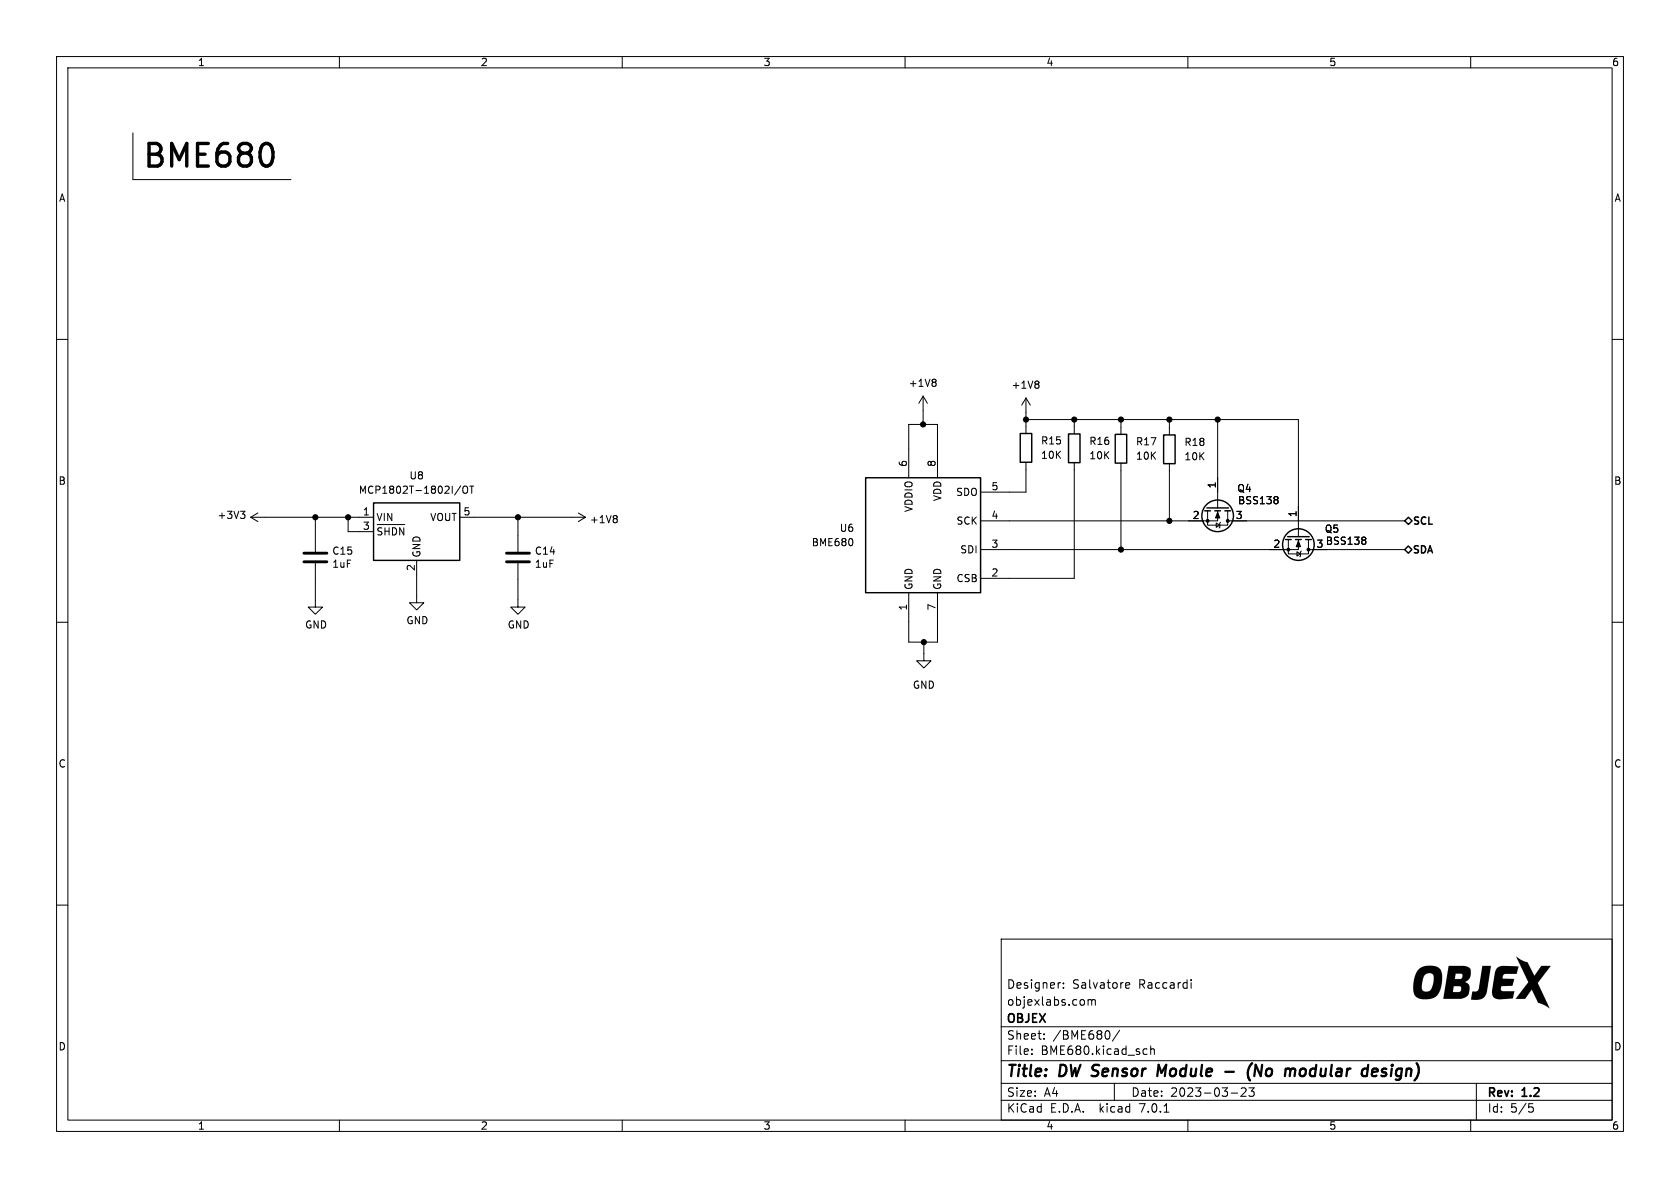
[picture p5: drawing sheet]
(kicad_sch (version 20230121) (generator eeschema)

 (paper "A4")

 (title_block
  (title "DW Sensor Module - (No modular design)")
  (date "2023-03-23")
  (rev "1.2")
  (company "OBJEX")
  (comment 1 "objexlabs.com")
  (comment 2 "Designer: Salvatore Raccardi"))

 (lib_symbols
  (symbol "Device:C" (pin_numbers hide) (pin_names (offset 0.254)) (in_bom yes) (on_board yes)
   (property "Reference" "C" (at 0.635 2.54 0) (effects (font (size 1.27 1.27)) (justify left)))
   (property "Value" "C" (at 0.635 -2.54 0) (effects (font (size 1.27 1.27)) (justify left)))
   (property "Footprint" "" (at 0.9652 -3.81 0) (effects (font (size 1.27 1.27)) hide))
   (property "Datasheet" "~" (at 0 0 0) (effects (font (size 1.27 1.27)) hide))
   (symbol "C_0_1"
    (polyline (pts (xy -2.032 -0.762) (xy 2.032 -0.762)) (stroke (width 0.508) (type default)) (fill (type none)))
    (polyline (pts (xy -2.032 0.762) (xy 2.032 0.762)) (stroke (width 0.508) (type default)) (fill (type none))))
   (symbol "C_1_1"
    (pin passive line (at 0 3.81 270) (length 2.794) (name "~" (effects (font (size 1.27 1.27)))) (number "1" (effects (font (size 1.27 1.27)))))
    (pin passive line (at 0 -3.81 90) (length 2.794) (name "~" (effects (font (size 1.27 1.27)))) (number "2" (effects (font (size 1.27 1.27)))))))
  (symbol "Device:R" (pin_numbers hide) (pin_names (offset 0)) (in_bom yes) (on_board yes)
   (property "Reference" "R" (at 2.032 0 90) (effects (font (size 1.27 1.27))))
   (property "Value" "R" (at 0 0 90) (effects (font (size 1.27 1.27))))
   (property "Footprint" "" (at -1.778 0 90) (effects (font (size 1.27 1.27)) hide))
   (property "Datasheet" "~" (at 0 0 0) (effects (font (size 1.27 1.27)) hide))
   (symbol "R_0_1"
    (rectangle (start -1.016 -2.54) (end 1.016 2.54) (stroke (width 0.254) (type default)) (fill (type none))))
   (symbol "R_1_1"
    (pin passive line (at 0 3.81 270) (length 1.27) (name "~" (effects (font (size 1.27 1.27)))) (number "1" (effects (font (size 1.27 1.27)))))
    (pin passive line (at 0 -3.81 90) (length 1.27) (name "~" (effects (font (size 1.27 1.27)))) (number "2" (effects (font (size 1.27 1.27)))))))
  (symbol "Regulator_Linear:MCP1802x-xx02xOT" (in_bom yes) (on_board yes)
   (property "Reference" "U" (at -6.35 6.35 0) (effects (font (size 1.27 1.27)) (justify left)))
   (property "Value" "MCP1802x-xx02xOT" (at 0 6.35 0) (effects (font (size 1.27 1.27)) (justify left)))
   (property "Footprint" "Package_TO_SOT_SMD:SOT-23-5" (at -6.35 8.89 0) (effects (font (size 1.27 1.27) italic) (justify left) hide))
   (property "Datasheet" "http://ww1.microchip.com/downloads/en/DeviceDoc/22053C.pdf" (at 0 -2.54 0) (effects (font (size 1.27 1.27)) hide))
   (symbol "MCP1802x-xx02xOT_0_1"
    (rectangle (start -7.62 5.08) (end 7.62 -5.08) (stroke (width 0.254) (type default)) (fill (type background))))
   (symbol "MCP1802x-xx02xOT_1_1"
    (pin power_in line (at -10.16 2.54 0) (length 2.54) (name "VIN" (effects (font (size 1.27 1.27)))) (number "1" (effects (font (size 1.27 1.27)))))
    (pin power_in line (at 0 -7.62 90) (length 2.54) (name "GND" (effects (font (size 1.27 1.27)))) (number "2" (effects (font (size 1.27 1.27)))))
    (pin input line (at -10.16 0 0) (length 2.54) (name "~{SHDN}" (effects (font (size 1.27 1.27)))) (number "3" (effects (font (size 1.27 1.27)))))
    (pin no_connect line (at 7.62 0 180) (length 2.54) hide (name "NC" (effects (font (size 1.27 1.27)))) (number "4" (effects (font (size 1.27 1.27)))))
    (pin power_out line (at 10.16 2.54 180) (length 2.54) (name "VOUT" (effects (font (size 1.27 1.27)))) (number "5" (effects (font (size 1.27 1.27)))))))
  (symbol "Sensor:BME680" (in_bom yes) (on_board yes)
   (property "Reference" "U" (at -8.89 11.43 0) (effects (font (size 1.27 1.27))))
   (property "Value" "BME680" (at 7.62 11.43 0) (effects (font (size 1.27 1.27))))
   (property "Footprint" "Package_LGA:Bosch_LGA-8_3x3mm_P0.8mm_ClockwisePinNumbering" (at 36.83 -11.43 0) (effects (font (size 1.27 1.27)) hide))
   (property "Datasheet" "https://ae-bst.resource.bosch.com/media/_tech/media/datasheets/BST-BME680-DS001.pdf" (at 0 -5.08 0) (effects (font (size 1.27 1.27)) hide))
   (symbol "BME680_0_1"
    (rectangle (start -10.16 10.16) (end 10.16 -10.16) (stroke (width 0.254) (type default)) (fill (type background))))
   (symbol "BME680_1_1"
    (pin power_in line (at -2.54 -15.24 90) (length 5.08) (name "GND" (effects (font (size 1.27 1.27)))) (number "1" (effects (font (size 1.27 1.27)))))
    (pin input line (at 15.24 -7.62 180) (length 5.08) (name "CSB" (effects (font (size 1.27 1.27)))) (number "2" (effects (font (size 1.27 1.27)))))
    (pin bidirectional line (at 15.24 -2.54 180) (length 5.08) (name "SDI" (effects (font (size 1.27 1.27)))) (number "3" (effects (font (size 1.27 1.27)))))
    (pin input line (at 15.24 2.54 180) (length 5.08) (name "SCK" (effects (font (size 1.27 1.27)))) (number "4" (effects (font (size 1.27 1.27)))))
    (pin bidirectional line (at 15.24 7.62 180) (length 5.08) (name "SDO" (effects (font (size 1.27 1.27)))) (number "5" (effects (font (size 1.27 1.27)))))
    (pin power_in line (at -2.54 15.24 270) (length 5.08) (name "VDDIO" (effects (font (size 1.27 1.27)))) (number "6" (effects (font (size 1.27 1.27)))))
    (pin power_in line (at 2.54 -15.24 90) (length 5.08) (name "GND" (effects (font (size 1.27 1.27)))) (number "7" (effects (font (size 1.27 1.27)))))
    (pin power_in line (at 2.54 15.24 270) (length 5.08) (name "VDD" (effects (font (size 1.27 1.27)))) (number "8" (effects (font (size 1.27 1.27)))))))
  (symbol "Transistor_FET:BSS138" (pin_names hide) (in_bom yes) (on_board yes)
   (property "Reference" "Q" (at 5.08 1.905 0) (effects (font (size 1.27 1.27)) (justify left)))
   (property "Value" "BSS138" (at 5.08 0 0) (effects (font (size 1.27 1.27)) (justify left)))
   (property "Footprint" "Package_TO_SOT_SMD:SOT-23" (at 5.08 -1.905 0) (effects (font (size 1.27 1.27) italic) (justify left) hide))
   (property "Datasheet" "https://www.onsemi.com/pub/Collateral/BSS138-D.PDF" (at 0 0 0) (effects (font (size 1.27 1.27)) (justify left) hide))
   (symbol "BSS138_0_1"
    (polyline (pts (xy 0.254 0) (xy -2.54 0)) (stroke (width 0) (type default)) (fill (type none)))
    (polyline (pts (xy 0.254 1.905) (xy 0.254 -1.905)) (stroke (width 0.254) (type default)) (fill (type none)))
    (polyline (pts (xy 0.762 -1.27) (xy 0.762 -2.286)) (stroke (width 0.254) (type default)) (fill (type none)))
    (polyline (pts (xy 0.762 0.508) (xy 0.762 -0.508)) (stroke (width 0.254) (type default)) (fill (type none)))
    (polyline (pts (xy 0.762 2.286) (xy 0.762 1.27)) (stroke (width 0.254) (type default)) (fill (type none)))
    (polyline (pts (xy 2.54 2.54) (xy 2.54 1.778)) (stroke (width 0) (type default)) (fill (type none)))
    (polyline (pts (xy 2.54 -2.54) (xy 2.54 0) (xy 0.762 0)) (stroke (width 0) (type default)) (fill (type none)))
    (polyline (pts (xy 0.762 -1.778) (xy 3.302 -1.778) (xy 3.302 1.778) (xy 0.762 1.778)) (stroke (width 0) (type default)) (fill (type none)))
    (polyline (pts (xy 1.016 0) (xy 2.032 0.381) (xy 2.032 -0.381) (xy 1.016 0)) (stroke (width 0) (type default)) (fill (type outline)))
    (polyline (pts (xy 2.794 0.508) (xy 2.921 0.381) (xy 3.683 0.381) (xy 3.81 0.254)) (stroke (width 0) (type default)) (fill (type none)))
    (polyline (pts (xy 3.302 0.381) (xy 2.921 -0.254) (xy 3.683 -0.254) (xy 3.302 0.381)) (stroke (width 0) (type default)) (fill (type none)))
    (circle (center 1.651 0) (radius 2.794) (stroke (width 0.254) (type default)) (fill (type none)))
    (circle (center 2.54 -1.778) (radius 0.254) (stroke (width 0) (type default)) (fill (type outline)))
    (circle (center 2.54 1.778) (radius 0.254) (stroke (width 0) (type default)) (fill (type outline))))
   (symbol "BSS138_1_1"
    (pin input line (at -5.08 0 0) (length 2.54) (name "G" (effects (font (size 1.27 1.27)))) (number "1" (effects (font (size 1.27 1.27)))))
    (pin passive line (at 2.54 -5.08 90) (length 2.54) (name "S" (effects (font (size 1.27 1.27)))) (number "2" (effects (font (size 1.27 1.27)))))
    (pin passive line (at 2.54 5.08 270) (length 2.54) (name "D" (effects (font (size 1.27 1.27)))) (number "3" (effects (font (size 1.27 1.27)))))))
  (symbol "power:+1V8" (power) (pin_names (offset 0)) (in_bom yes) (on_board yes)
   (property "Reference" "#PWR" (at 0 -3.81 0) (effects (font (size 1.27 1.27)) hide))
   (property "Value" "+1V8" (at 0 3.556 0) (effects (font (size 1.27 1.27))))
   (property "Footprint" "" (at 0 0 0) (effects (font (size 1.27 1.27)) hide))
   (property "Datasheet" "" (at 0 0 0) (effects (font (size 1.27 1.27)) hide))
   (symbol "+1V8_0_1"
    (polyline (pts (xy -0.762 1.27) (xy 0 2.54)) (stroke (width 0) (type default)) (fill (type none)))
    (polyline (pts (xy 0 0) (xy 0 2.54)) (stroke (width 0) (type default)) (fill (type none)))
    (polyline (pts (xy 0 2.54) (xy 0.762 1.27)) (stroke (width 0) (type default)) (fill (type none))))
   (symbol "+1V8_1_1"
    (pin power_in line (at 0 0 90) (length 0) hide (name "+1V8" (effects (font (size 1.27 1.27)))) (number "1" (effects (font (size 1.27 1.27)))))))
  (symbol "power:+3V3" (power) (pin_names (offset 0)) (in_bom yes) (on_board yes)
   (property "Reference" "#PWR" (at 0 -3.81 0) (effects (font (size 1.27 1.27)) hide))
   (property "Value" "+3V3" (at 0 3.556 0) (effects (font (size 1.27 1.27))))
   (property "Footprint" "" (at 0 0 0) (effects (font (size 1.27 1.27)) hide))
   (property "Datasheet" "" (at 0 0 0) (effects (font (size 1.27 1.27)) hide))
   (symbol "+3V3_0_1"
    (polyline (pts (xy -0.762 1.27) (xy 0 2.54)) (stroke (width 0) (type default)) (fill (type none)))
    (polyline (pts (xy 0 0) (xy 0 2.54)) (stroke (width 0) (type default)) (fill (type none)))
    (polyline (pts (xy 0 2.54) (xy 0.762 1.27)) (stroke (width 0) (type default)) (fill (type none))))
   (symbol "+3V3_1_1"
    (pin power_in line (at 0 0 90) (length 0) hide (name "+3V3" (effects (font (size 1.27 1.27)))) (number "1" (effects (font (size 1.27 1.27)))))))
  (symbol "power:GND" (power) (pin_names (offset 0)) (in_bom yes) (on_board yes)
   (property "Reference" "#PWR" (at 0 -6.35 0) (effects (font (size 1.27 1.27)) hide))
   (property "Value" "GND" (at 0 -3.81 0) (effects (font (size 1.27 1.27))))
   (property "Footprint" "" (at 0 0 0) (effects (font (size 1.27 1.27)) hide))
   (property "Datasheet" "" (at 0 0 0) (effects (font (size 1.27 1.27)) hide))
   (symbol "GND_0_1"
    (polyline (pts (xy 0 0) (xy 0 -1.27) (xy 1.27 -1.27) (xy 0 -2.54) (xy -1.27 -1.27) (xy 0 -1.27)) (stroke (width 0) (type default)) (fill (type none))))
   (symbol "GND_1_1"
    (pin power_in line (at 0 0 270) (length 0) hide (name "GND" (effects (font (size 1.27 1.27)))) (number "1" (effects (font (size 1.27 1.27))))))))

 (junction (at 163.322 113.5126) (diameter 0) (color 0 0 0 0))
 (junction (at 55.753 91.44) (diameter 0) (color 0 0 0 0))
 (junction (at 206.7306 92.075) (diameter 0) (color 0 0 0 0))
 (junction (at 198.1708 97.155) (diameter 0) (color 0 0 0 0))
 (junction (at 198.1708 74.168) (diameter 0) (color 0 0 0 0))
 (junction (at 181.3814 74.168) (diameter 0) (color 0 0 0 0))
 (junction (at 91.567 91.44) (diameter 0) (color 0 0 0 0))
 (junction (at 215.265 74.168) (diameter 0) (color 0 0 0 0))
 (junction (at 163.195 75.0316) (diameter 0) (color 0 0 0 0))
 (junction (at 189.9158 74.168) (diameter 0) (color 0 0 0 0))
 (junction (at 61.5442 91.44) (diameter 0) (color 0 0 0 0))
 (junction (at 206.7306 74.168) (diameter 0) (color 0 0 0 0))

 (polyline (pts (xy 23.495 31.75) (xy 51.435 31.75)) (stroke (width 0) (type default)))

 (wire (pts (xy 178.435 86.995) (xy 181.3814 86.995)) (stroke (width 0) (type default)))
 (wire (pts (xy 61.5442 93.98) (xy 61.5442 91.44)) (stroke (width 0) (type default)))
 (wire (pts (xy 61.5442 91.44) (xy 63.5 91.44)) (stroke (width 0) (type default)))
 (wire (pts (xy 160.655 113.5126) (xy 163.322 113.5126)) (stroke (width 0) (type default)))
 (wire (pts (xy 189.9158 74.168) (xy 189.9158 75.438)) (stroke (width 0) (type default)))
 (wire (pts (xy 55.753 91.44) (xy 61.5442 91.44)) (stroke (width 0) (type default)))
 (wire (pts (xy 73.66 101.6) (xy 73.66 105.283)) (stroke (width 0) (type default)))
 (wire (pts (xy 198.1708 74.168) (xy 198.1708 75.5142)) (stroke (width 0) (type default)))
 (wire (pts (xy 181.3814 74.168) (xy 181.3814 75.3618)) (stroke (width 0) (type default)))
 (wire (pts (xy 160.655 75.0316) (xy 163.195 75.0316)) (stroke (width 0) (type default)))
 (wire (pts (xy 163.322 113.5126) (xy 163.322 115.5446)) (stroke (width 0) (type default)))
 (wire (pts (xy 189.9158 83.058) (xy 189.9158 102.235)) (stroke (width 0) (type default)))
 (wire (pts (xy 163.322 113.5126) (xy 165.735 113.5126)) (stroke (width 0) (type default)))
 (wire (pts (xy 63.5 93.98) (xy 61.5442 93.98)) (stroke (width 0) (type default)))
 (wire (pts (xy 215.265 74.168) (xy 206.7306 74.168)) (stroke (width 0) (type default)))
 (wire (pts (xy 55.753 102.362) (xy 55.753 106.045)) (stroke (width 0) (type default)))
 (wire (pts (xy 229.5398 74.168) (xy 215.265 74.168)) (stroke (width 0) (type default)))
 (wire (pts (xy 91.567 91.44) (xy 100.965 91.44)) (stroke (width 0) (type default)))
 (wire (pts (xy 206.7306 92.075) (xy 210.185 92.075)) (stroke (width 0) (type default)))
 (wire (pts (xy 160.655 109.855) (xy 160.655 113.5126)) (stroke (width 0) (type default)))
 (polyline (pts (xy 23.495 23.495) (xy 23.495 31.75)) (stroke (width 0) (type default)))

 (wire (pts (xy 198.1708 83.1342) (xy 198.1708 97.155)) (stroke (width 0) (type default)))
 (wire (pts (xy 163.195 72.5678) (xy 163.195 75.0316)) (stroke (width 0) (type default)))
 (wire (pts (xy 189.9158 74.168) (xy 198.1708 74.168)) (stroke (width 0) (type default)))
 (wire (pts (xy 206.7306 74.168) (xy 206.7306 75.6158)) (stroke (width 0) (type default)))
 (wire (pts (xy 46.863 91.44) (xy 55.753 91.44)) (stroke (width 0) (type default)))
 (wire (pts (xy 206.7306 83.2358) (xy 206.7306 92.075)) (stroke (width 0) (type default)))
 (wire (pts (xy 181.3814 72.898) (xy 181.3814 74.168)) (stroke (width 0) (type default)))
 (wire (pts (xy 220.345 92.075) (xy 248.3612 92.075)) (stroke (width 0) (type default)))
 (wire (pts (xy 178.435 92.075) (xy 206.7306 92.075)) (stroke (width 0) (type default)))
 (wire (pts (xy 181.3814 82.9818) (xy 181.3814 86.995)) (stroke (width 0) (type default)))
 (wire (pts (xy 178.435 102.235) (xy 189.9158 102.235)) (stroke (width 0) (type default)))
 (wire (pts (xy 91.567 91.44) (xy 91.567 94.742)) (stroke (width 0) (type default)))
 (wire (pts (xy 198.1708 97.155) (xy 224.4598 97.155)) (stroke (width 0) (type default)))
 (wire (pts (xy 215.265 84.455) (xy 215.265 74.168)) (stroke (width 0) (type default)))
 (wire (pts (xy 160.655 79.375) (xy 160.655 75.0316)) (stroke (width 0) (type default)))
 (wire (pts (xy 165.735 109.855) (xy 165.735 113.5126)) (stroke (width 0) (type default)))
 (wire (pts (xy 181.3814 74.168) (xy 189.9158 74.168)) (stroke (width 0) (type default)))
 (wire (pts (xy 83.82 91.44) (xy 91.567 91.44)) (stroke (width 0) (type default)))
 (wire (pts (xy 55.753 91.44) (xy 55.753 94.742)) (stroke (width 0) (type default)))
 (wire (pts (xy 165.735 75.0316) (xy 165.735 79.375)) (stroke (width 0) (type default)))
 (wire (pts (xy 91.567 102.362) (xy 91.567 106.045)) (stroke (width 0) (type default)))
 (wire (pts (xy 163.195 75.0316) (xy 165.735 75.0316)) (stroke (width 0) (type default)))
 (wire (pts (xy 178.435 97.155) (xy 198.1708 97.155)) (stroke (width 0) (type default)))
 (wire (pts (xy 234.6198 97.155) (xy 248.3358 97.155)) (stroke (width 0) (type default)))
 (wire (pts (xy 229.5398 74.168) (xy 229.5398 89.535)) (stroke (width 0) (type default)))
 (wire (pts (xy 198.1708 74.168) (xy 206.7306 74.168)) (stroke (width 0) (type default)))

 (image (at 261.62 173.99) (scale 0.510674)
  (data))

 (text "BME680\n" (at 25.4 29.845 0) (effects (font (size 4 4) (thickness 0.6) bold) (justify left bottom)))

 (hierarchical_label "SDA" (shape bidirectional) (at 248.3358 97.155 0) (fields_autoplaced) (effects (font (size 1.27 1.27) bold) (justify left)))
 (hierarchical_label "SCL" (shape bidirectional) (at 248.3612 92.075 0) (fields_autoplaced) (effects (font (size 1.27 1.27) bold) (justify left)))

 (symbol (lib_id "Device:C") (at 55.753 98.552 0) (unit 1) (in_bom yes) (on_board yes) (dnp no)
  (property "Reference" "C15" (at 58.674 97.3836 0) (effects (font (size 1.27 1.27)) (justify left)))
  (property "Value" "1uF" (at 58.674 99.695 0) (effects (font (size 1.27 1.27)) (justify left)))
  (property "Footprint" "Capacitor_SMD:C_0402_1005Metric" (at 56.7182 102.362 0) (effects (font (size 1.27 1.27)) hide))
  (property "Datasheet" "~" (at 55.753 98.552 0) (effects (font (size 1.27 1.27)) hide)) (pin "1") (pin "2"))

 (symbol (lib_id "power:+1V8") (at 181.3814 72.898 0) (unit 1) (in_bom yes) (on_board yes) (dnp no) (fields_autoplaced)
  (property "Reference" "#PWR041" (at 181.3814 76.708 0) (effects (font (size 1.27 1.27)) hide))
  (property "Value" "+1V8" (at 181.3814 68.0466 0) (effects (font (size 1.27 1.27))))
  (property "Footprint" "" (at 181.3814 72.898 0) (effects (font (size 1.27 1.27)) hide))
  (property "Datasheet" "" (at 181.3814 72.898 0) (effects (font (size 1.27 1.27)) hide)) (pin "1"))

 (symbol (lib_id "Device:R") (at 181.3814 79.1718 0) (unit 1) (in_bom yes) (on_board yes) (dnp no) (fields_autoplaced)
  (property "Reference" "R15" (at 183.9722 77.9017 0) (effects (font (size 1.27 1.27)) (justify left)))
  (property "Value" "10K" (at 183.9722 80.4417 0) (effects (font (size 1.27 1.27)) (justify left)))
  (property "Footprint" "Resistor_SMD:R_0402_1005Metric" (at 179.6034 79.1718 90) (effects (font (size 1.27 1.27)) hide))
  (property "Datasheet" "~" (at 181.3814 79.1718 0) (effects (font (size 1.27 1.27)) hide)) (pin "1") (pin "2"))

 (symbol (lib_id "power:GND") (at 73.66 105.283 0) (unit 1) (in_bom yes) (on_board yes) (dnp no)
  (property "Reference" "#PWR039" (at 73.66 111.633 0) (effects (font (size 1.27 1.27)) hide))
  (property "Value" "GND" (at 73.787 109.6772 0) (effects (font (size 1.27 1.27))))
  (property "Footprint" "" (at 73.66 105.283 0) (effects (font (size 1.27 1.27)) hide))
  (property "Datasheet" "" (at 73.66 105.283 0) (effects (font (size 1.27 1.27)) hide)) (pin "1"))

 (symbol (lib_id "Transistor_FET:BSS138") (at 215.265 89.535 270) (unit 1) (in_bom yes) (on_board yes) (dnp no)
  (property "Reference" "Q4" (at 220.0148 86.3346 90) (effects (font (size 1.27 1.27))))
  (property "Value" "BSS138" (at 222.5294 88.4682 90) (effects (font (size 1.27 1.27))))
  (property "Footprint" "Package_TO_SOT_SMD:SOT-23" (at 213.36 94.615 0) (effects (font (size 1.27 1.27) italic) (justify left) hide))
  (property "Datasheet" "https://www.onsemi.com/pub/Collateral/BSS138-D.PDF" (at 215.265 89.535 0) (effects (font (size 1.27 1.27)) (justify left) hide)) (pin "1") (pin "2") (pin "3"))

 (symbol (lib_id "power:GND") (at 163.322 115.5446 0) (unit 1) (in_bom yes) (on_board yes) (dnp no) (fields_autoplaced)
  (property "Reference" "#PWR038" (at 163.322 121.8946 0) (effects (font (size 1.27 1.27)) hide))
  (property "Value" "GND" (at 163.322 121.0818 0) (effects (font (size 1.27 1.27))))
  (property "Footprint" "" (at 163.322 115.5446 0) (effects (font (size 1.27 1.27)) hide))
  (property "Datasheet" "" (at 163.322 115.5446 0) (effects (font (size 1.27 1.27)) hide)) (pin "1"))

 (symbol (lib_id "Sensor:BME680") (at 163.195 94.615 0) (unit 1) (in_bom yes) (on_board yes) (dnp no) (fields_autoplaced)
  (property "Reference" "U6" (at 151.0792 93.3449 0) (effects (font (size 1.27 1.27)) (justify right)))
  (property "Value" "BME680" (at 151.0792 95.8849 0) (effects (font (size 1.27 1.27)) (justify right)))
  (property "Footprint" "Package_LGA:Bosch_LGA-8_3x3mm_P0.8mm_ClockwisePinNumbering" (at 200.025 106.045 0) (effects (font (size 1.27 1.27)) hide))
  (property "Datasheet" "https://ae-bst.resource.bosch.com/media/_tech/media/datasheets/BST-BME680-DS001.pdf" (at 163.195 99.695 0) (effects (font (size 1.27 1.27)) hide)) (pin "1") (pin "2") (pin "3") (pin "4") (pin "5") (pin "6") (pin "7") (pin "8"))

 (symbol (lib_id "power:GND") (at 55.753 106.045 0) (unit 1) (in_bom yes) (on_board yes) (dnp no)
  (property "Reference" "#PWR048" (at 55.753 112.395 0) (effects (font (size 1.27 1.27)) hide))
  (property "Value" "GND" (at 55.88 110.4392 0) (effects (font (size 1.27 1.27))))
  (property "Footprint" "" (at 55.753 106.045 0) (effects (font (size 1.27 1.27)) hide))
  (property "Datasheet" "" (at 55.753 106.045 0) (effects (font (size 1.27 1.27)) hide)) (pin "1"))

 (symbol (lib_id "power:+1V8") (at 100.965 91.44 270) (unit 1) (in_bom yes) (on_board yes) (dnp no)
  (property "Reference" "#PWR046" (at 97.155 91.44 0) (effects (font (size 1.27 1.27)) hide))
  (property "Value" "+1V8" (at 104.2162 91.821 90) (effects (font (size 1.27 1.27)) (justify left)))
  (property "Footprint" "" (at 100.965 91.44 0) (effects (font (size 1.27 1.27)) hide))
  (property "Datasheet" "" (at 100.965 91.44 0) (effects (font (size 1.27 1.27)) hide)) (pin "1"))

 (symbol (lib_id "Device:R") (at 189.9158 79.248 0) (unit 1) (in_bom yes) (on_board yes) (dnp no) (fields_autoplaced)
  (property "Reference" "R16" (at 192.5066 77.9779 0) (effects (font (size 1.27 1.27)) (justify left)))
  (property "Value" "10K" (at 192.5066 80.5179 0) (effects (font (size 1.27 1.27)) (justify left)))
  (property "Footprint" "Resistor_SMD:R_0402_1005Metric" (at 188.1378 79.248 90) (effects (font (size 1.27 1.27)) hide))
  (property "Datasheet" "~" (at 189.9158 79.248 0) (effects (font (size 1.27 1.27)) hide)) (pin "1") (pin "2"))

 (symbol (lib_id "Regulator_Linear:MCP1802x-xx02xOT") (at 73.66 93.98 0) (unit 1) (in_bom yes) (on_board yes) (dnp no) (fields_autoplaced)
  (property "Reference" "U8" (at 73.66 84.074 0) (effects (font (size 1.27 1.27))))
  (property "Value" "MCP1802T-1802I/OT" (at 73.66 86.614 0) (effects (font (size 1.27 1.27))))
  (property "Footprint" "Package_TO_SOT_SMD:SOT-23-5" (at 67.31 85.09 0) (effects (font (size 1.27 1.27) italic) (justify left) hide))
  (property "Datasheet" "http://ww1.microchip.com/downloads/en/DeviceDoc/22053C.pdf" (at 73.66 96.52 0) (effects (font (size 1.27 1.27)) hide)) (pin "1") (pin "2") (pin "3") (pin "4") (pin "5"))

 (symbol (lib_id "Device:R") (at 198.1708 79.3242 0) (unit 1) (in_bom yes) (on_board yes) (dnp no) (fields_autoplaced)
  (property "Reference" "R17" (at 200.7616 78.0541 0) (effects (font (size 1.27 1.27)) (justify left)))
  (property "Value" "10K" (at 200.7616 80.5941 0) (effects (font (size 1.27 1.27)) (justify left)))
  (property "Footprint" "Resistor_SMD:R_0402_1005Metric" (at 196.3928 79.3242 90) (effects (font (size 1.27 1.27)) hide))
  (property "Datasheet" "~" (at 198.1708 79.3242 0) (effects (font (size 1.27 1.27)) hide)) (pin "1") (pin "2"))

 (symbol (lib_id "power:+3V3") (at 46.863 91.44 90) (unit 1) (in_bom yes) (on_board yes) (dnp no)
  (property "Reference" "#PWR047" (at 50.673 91.44 0) (effects (font (size 1.27 1.27)) hide))
  (property "Value" "+3V3" (at 43.6118 91.059 90) (effects (font (size 1.27 1.27)) (justify left)))
  (property "Footprint" "" (at 46.863 91.44 0) (effects (font (size 1.27 1.27)) hide))
  (property "Datasheet" "" (at 46.863 91.44 0) (effects (font (size 1.27 1.27)) hide)) (pin "1"))

 (symbol (lib_id "power:GND") (at 91.567 106.045 0) (unit 1) (in_bom yes) (on_board yes) (dnp no)
  (property "Reference" "#PWR045" (at 91.567 112.395 0) (effects (font (size 1.27 1.27)) hide))
  (property "Value" "GND" (at 91.694 110.4392 0) (effects (font (size 1.27 1.27))))
  (property "Footprint" "" (at 91.567 106.045 0) (effects (font (size 1.27 1.27)) hide))
  (property "Datasheet" "" (at 91.567 106.045 0) (effects (font (size 1.27 1.27)) hide)) (pin "1"))

 (symbol (lib_id "power:+1V8") (at 163.195 72.5678 0) (unit 1) (in_bom yes) (on_board yes) (dnp no) (fields_autoplaced)
  (property "Reference" "#PWR037" (at 163.195 76.3778 0) (effects (font (size 1.27 1.27)) hide))
  (property "Value" "+1V8" (at 163.195 67.7164 0) (effects (font (size 1.27 1.27))))
  (property "Footprint" "" (at 163.195 72.5678 0) (effects (font (size 1.27 1.27)) hide))
  (property "Datasheet" "" (at 163.195 72.5678 0) (effects (font (size 1.27 1.27)) hide)) (pin "1"))

 (symbol (lib_id "Transistor_FET:BSS138") (at 229.5398 94.615 270) (unit 1) (in_bom yes) (on_board yes) (dnp no)
  (property "Reference" "Q5" (at 235.4834 93.4974 90) (effects (font (size 1.27 1.27))))
  (property "Value" "BSS138" (at 238.0488 95.631 90) (effects (font (size 1.27 1.27))))
  (property "Footprint" "Package_TO_SOT_SMD:SOT-23" (at 227.6348 99.695 0) (effects (font (size 1.27 1.27) italic) (justify left) hide))
  (property "Datasheet" "https://www.onsemi.com/pub/Collateral/BSS138-D.PDF" (at 229.5398 94.615 0) (effects (font (size 1.27 1.27)) (justify left) hide)) (pin "1") (pin "2") (pin "3"))

 (symbol (lib_id "Device:R") (at 206.7306 79.4258 0) (unit 1) (in_bom yes) (on_board yes) (dnp no) (fields_autoplaced)
  (property "Reference" "R18" (at 209.3214 78.1557 0) (effects (font (size 1.27 1.27)) (justify left)))
  (property "Value" "10K" (at 209.3214 80.6957 0) (effects (font (size 1.27 1.27)) (justify left)))
  (property "Footprint" "Resistor_SMD:R_0402_1005Metric" (at 204.9526 79.4258 90) (effects (font (size 1.27 1.27)) hide))
  (property "Datasheet" "~" (at 206.7306 79.4258 0) (effects (font (size 1.27 1.27)) hide)) (pin "1") (pin "2"))

 (symbol (lib_id "Device:C") (at 91.567 98.552 0) (unit 1) (in_bom yes) (on_board yes) (dnp no)
  (property "Reference" "C14" (at 94.488 97.3836 0) (effects (font (size 1.27 1.27)) (justify left)))
  (property "Value" "1uF" (at 94.488 99.695 0) (effects (font (size 1.27 1.27)) (justify left)))
  (property "Footprint" "Capacitor_SMD:C_0402_1005Metric" (at 92.5322 102.362 0) (effects (font (size 1.27 1.27)) hide))
  (property "Datasheet" "~" (at 91.567 98.552 0) (effects (font (size 1.27 1.27)) hide)) (pin "1") (pin "2")))
